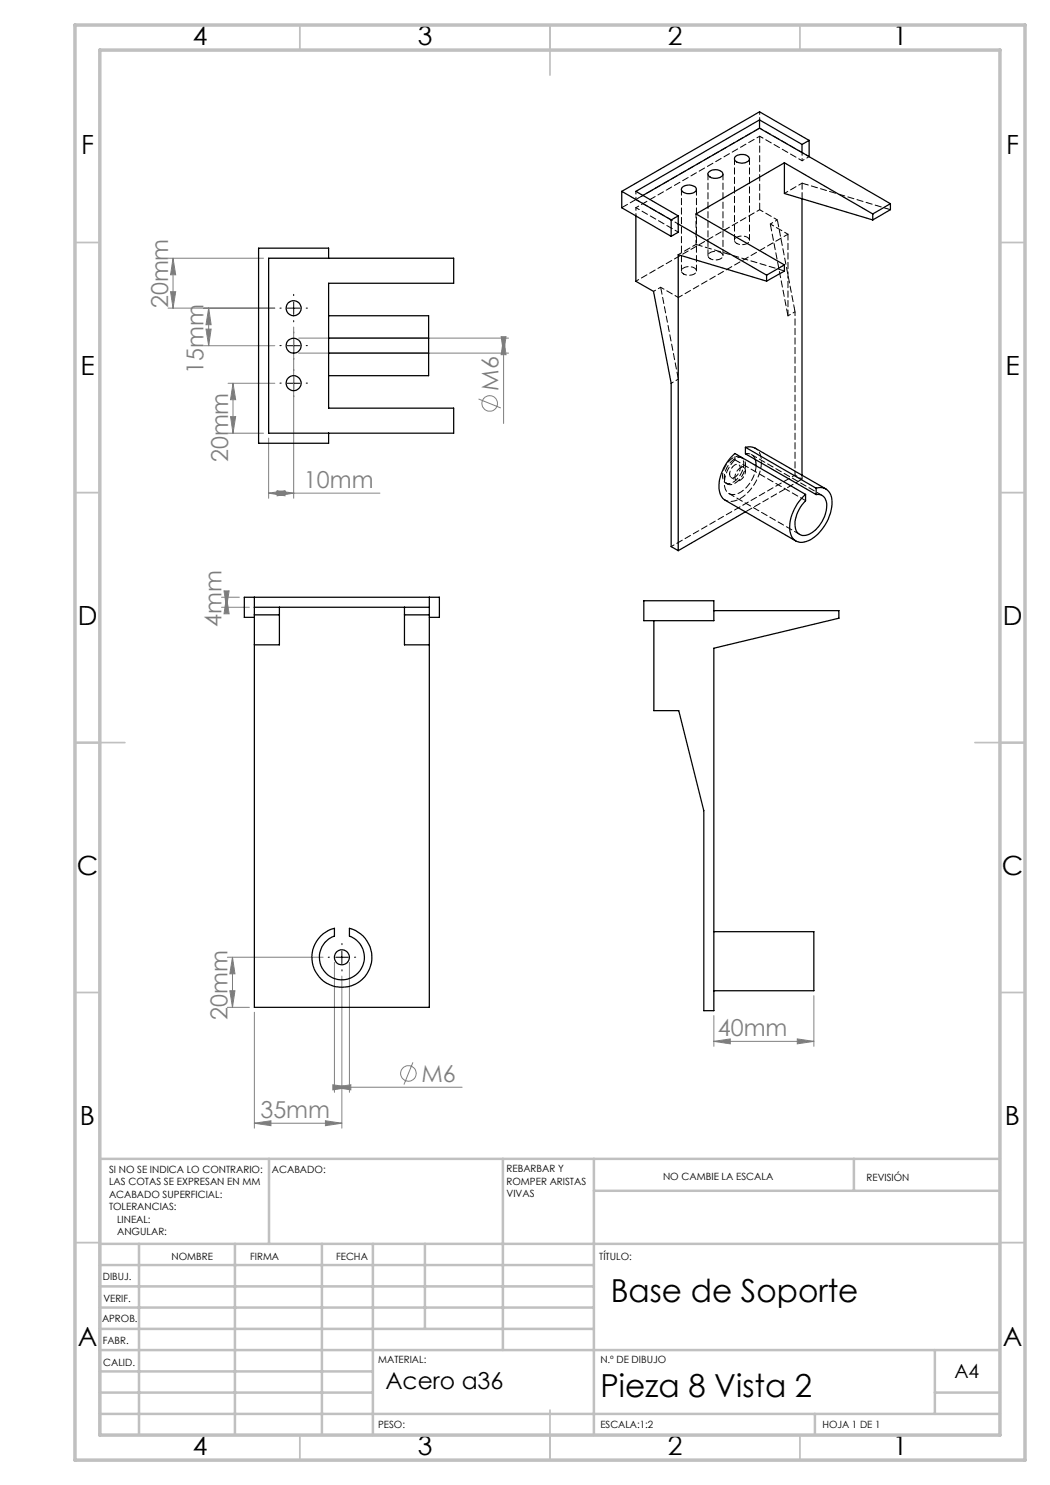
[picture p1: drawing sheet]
<svg xmlns="http://www.w3.org/2000/svg" width="210mm" height="297mm" viewBox="0 0 210 297" stroke-linecap="round" stroke-linejoin="round" font-family="sans-serif">
<g fill="none" stroke="#808080" stroke-width=".2">
<path d="M33.6 51.6h19.1M34.1 58.3h1l-.5 3.3zM34.6 51.6l.5 3.4h-1zM34.6 51.6v10M33.6 61.6h21.4M40.7 69.1h14.3M41.2 65.8h1l-.5 3.3zM41.7 61.6l.5 3.3h-1zM41.7 61.6v7.5M45.6 76.7h9.4M46.6 76.7v9.9M46.6 76.7l.5 3.2h-1z"/>
<path d="M58.7 65.4v34.3M59.7 67.6h42M59.7 70.6h42M95.7 79.8l4.5 1.8M100.2 67.3h1l-.5 3.3zM100.7 67.6l.5 3.3h-1zM100.7 67.6v17.1M45.6 86.6h7.1M46.1 83.3h1l-.5 3.3zM53.7 98.6l3.3-.5v1.1zM53.7 87.6v12.1M53.7 98.6h22.3"/>
<path d="M55.4 98.1l3.3 .5-3.3 .6zM44.3 119.4h3.6M44.8 118.2h1l-.5 3.3zM45.3 119.4v2.1M45.3 119.4l.5 3.4h-1zM44.3 121.5h5.6M45.5 191.4h19.1M46 198.2h1l-.5 3.3zM46.5 191.4v10.1M46.5 191.4l.5 3.4h-1zM66.9 192.5v26M68.4 195.2v30.4"/>
<path d="M69.9 192.5v26M162.8 199.1v10.2M45.5 201.5h4.4M50.9 202.5v23.1M66.6 217l3.3 .4-3.3 .6zM66.9 217.4l3.3-.4v1zM66.9 217.4h25.5M82.6 212.5l-1.8 4.4M142.8 208.3l3.2-.5v1zM142.8 203.1v6.2M142.8 208.3h20M159.5 207.8l3.3 .5-3.3 .5z"/>
<path d="M50.9 224.6l3.3-.4v.9zM50.9 224.6h17.5M65.1 224.2l3.3 .4-3.3 .5z"/>
<circle cx="97.9" cy="80.7" r="1.56"/>
<circle cx="81.7" cy="214.7" r="1.55"/>
</g>
<g fill="none" stroke="#000" stroke-width=".2" stroke-dasharray="15.2 1.3 1.3 1.3">
<path d="M58.7 59.1v-.2M56.2 76.6h-.2M56.2 61.6h-.2M56.2 69.1h-.2M58.7 74.1v-.2M58.7 79.1v.3M58.7 64.1v.3M58.7 66.6v-.2M58.7 71.6v.3M61.2 76.6h.3M61.2 61.6h.3M61.2 69.1h.3"/>
<path d="M65.9 191.4h-.3M68.4 188.9v-.2M68.4 193.9v.3M70.9 191.4h.2"/>
</g>
<path d="M57.5 76.7h2.5M57.5 61.6h2.5M57.5 69.1h2.5M58.7 60.4v2.5M58.7 67.9v2.5M58.7 75.4v2.5M67.1 191.4h2.5M68.4 190.2v2.5" fill="none" stroke="#000" stroke-width=".2"/>
<g fill="none" stroke="#c0c0c0" stroke-width=".35">
<path d="M60 5v5M110 5v10M160 5v5M15 48.5h5M200 48.5h5M15 98.5h5M200 98.5h5M15 148.5h10M195 148.5h10M15 198.5h5M200 198.5h5M15 248.5h5"/>
<path d="M200 248.5h5M60 287v5M110 282v10M160 287v5"/>
</g>
<g fill="none" stroke="#c0c0c0" stroke-width=".5">
<path d="M53.8 231.8v17M100.6 231.8v38.2M118.8 231.8v55.2M118.8 238.2h81.2M170.8 231.8v6.4M200 231.8h-180v55.2M20 248.8h180M20 257.3h98.8M20 253h98.8M27.8 248.8v38.2M47 248.8v38.2M64.4 248.8v38.2"/>
<path d="M74.6 248.8v38.2M85 248.8v17M20 265.8h98.8M20 261.5h98.8M20 278.5h54.6M20 274.3h54.6M20 270h180M187 278.5h13M187 270v12.8M20 282.8h180M163 282.8v4.2"/>
</g>
<path d="M15 5h190v287h-190zM20 10h180v277h-180z" fill="none" stroke="#c0c0c0" stroke-width=".7"/>
<g fill="#808080">
<path d="M65.1 224.2l3.3 .4-3.3 .5zM50.9 224.6l3.3-.4v.9z"/>
<path d="M66.9 217.4l3.3-.4v1zM66.6 217l3.3 .4-3.3 .6zM142.8 208.3l3.2-.5v1zM159.5 207.8l3.3 .5-3.3 .5z"/>
<path d="M53.7 98.6l3.3-.5v1.1zM55.4 98.1l3.3 .5-3.3 .6z"/>
<path d="M34.1 58.3h1l-.5 3.3zM34.6 51.6l.5 3.4h-1zM41.2 65.8h1l-.5 3.3zM41.7 61.6l.5 3.3h-1z"/>
<path d="M46.6 76.7l.5 3.2h-1zM46.1 83.3h1l-.5 3.3zM100.7 67.6l.5 3.3h-1zM100.2 67.3h1l-.5 3.3zM46.5 191.4l.5 3.4h-1zM46 198.2h1l-.5 3.3zM45.3 119.4l.5 3.4h-1zM44.8 118.2h1l-.5 3.3z"/>
</g>
<g fill="none" stroke="#000" stroke-width=".25">
<path d="M124.4 38.3v3.3l9.8 5.7M124.4 38.3l9.8 5.7M136.5 37.5a2.02 2.02 0 0 1 2.7 .2 1.07 1.07 0 0 1-1.3 1 1.29 1.29 0 0 1-1.6-.9zM141.8 34.4a1.98 1.98 0 0 1 2.7 .2 1.07 1.07 0 0 1-1.3 1.1 1.18 1.18 0 0 1-1.6-1.1zM147.1 31.3a1.85 1.85 0 0 1 2.8 .4 1.74 1.74 0 0 1-2.6 .7l-.4-.5zM151.9 25.6l-23.3 13.5M151.9 25.6l8.5 4.9M151.9 24l-24.7 14.3 8.4 4.9M151.9 24l8.5 4.9M151.9 24v1.6M156.9 32.6l17.7 10.2M156.9 32.6l-17.7 10.2 17.7 10.2"/>
<path d="M156.9 32.6v6.1l17.7 5.3M160.4 30.5l17.7 10.2M160.4 28.9v1.6M160.4 39.8v55.2M161.8 28.1l-9.9-5.7-27.5 15.9M161.8 28.1l-1.4 .8M161.8 28.1v3.3M53.7 51.6h37v5.1h-25v24.9h25v5h-37zM65.7 51.6v-2h-14v39h14v-2M127.2 43.2v13.1l3.5 2 3.5 18.4v32.6l1.4 .8M134.2 44v3.3M135.6 44.8l17.7 10.2"/>
<path d="M135.6 43.2v3.3l-1.4 .8M135.6 43.2l-1.4 .8M153.3 55v1.2M153.3 56.2l-17.7-5.3v59.2M156.9 53l-3.6 2M156.9 53v1.2l-3.6 2M174.6 42.8v1.2M178.1 40.7l-3.5 2.1M178.1 40.7v1.2l-3.5 2.1M65.7 63.1h20v4.5M65.7 67.6h20M65.7 70.6h20"/>
<path d="M85.7 70.6v4.5h-20M85.7 67.6v3M149.1 89.5l1.2-.1 .7 .2 14.2 8.2M149.1 89.5v1.3l14.1 8.1M149.1 89.5l14.1 8.1M151 91.9l.2 1.2M161.1 98.9l-14.1-8.2a9.1 9.1 0 0 0-3.1 7.4l.4 1.2 .7 .7 14.2 8.2M161.1 98.9v1.3a6.2 6.2 0 0 0-1.9 5.9 1.95 1.95 0 0 0 3.2 .4 6.8 6.8 0 0 0 2.9-6.1 1.7 1.7 0 0 0-2.1-1.5M163.2 97.6a2.45 2.45 0 0 1 3.2 2.8 8.9 8.9 0 0 1-5.1 7.9 2.41 2.41 0 0 1-3.4-2.5 9.3 9.3 0 0 1 3.2-6.9M163.2 97.6v1.3M50.9 119.4v82.1h35v-82.1M149.1 102.4l-13.5 7.7"/>
<path d="M50.9 123h5M50.9 121.5h35M50.9 123.5h-2v-4.1h39v4.1h-2M55.9 121.5v7.5h-5M80.9 121.5v7.5h5M80.9 123h5M128.8 120.2h14v3.9h-14zM142.8 122.1h25v1.5l-25 6v72.5h-2v-40l-5.1-20h-4.9v-18M64.1 187.2l1.6-1.1 1.2-.4v1.5a4.5 4.5 0 0 0-2.1 6.9 4.5 4.5 0 0 0 7.2 0 4.5 4.5 0 0 0-2.1-6.9v-1.5a6 6 0 0 1 3.9 8.3 6 6 0 0 1-8.9 2.4 6 6 0 0 1-.8-9.2zM142.8 186.3h20v11.9h-20"/>
<circle cx="58.7" cy="76.6" r="1.5"/>
<circle cx="58.7" cy="69.1" r="1.5"/>
<circle cx="58.7" cy="61.6" r="1.5"/>
<circle cx="68.4" cy="191.5" r="1.51"/>
</g>
<path d="M127.2 39.9v-1.6M128.6 39.1l-1.4 .8M151.9 24v-1.7M160.4 32.1v-1.6M160.4 32.1l1.4-.8M127.2 43.2v-1.7M130.7 58.3l1.4-.8M155.5 44l-1.4 .8M134.3 76.6l1.4-.8M159 62.4l-1.4 .8M159 95l1.4 .8" fill="none" stroke="#000" stroke-width=".2" stroke-dasharray="1.3 .6" stroke-dashoffset=".8"/>
<path d="M127.2 39.9l8.5 4.9M151.9 27.2l8.5 4.9M160.4 36.6l-3.5 2.1M135.7 46.4l-8.5-4.9M135.7 50.9l3.5-2M135.7 59.5l-3.6-2M155.5 44l-3.6-2.1M157.6 46.8l-3.5-2M159 62.4v32.6" fill="none" stroke="#000" stroke-width=".2" stroke-dasharray="1.3 .6" stroke-dashoffset=".5"/>
<path d="M151.9 25.6l-27.5 15.9M151.9 25.6h.1M160.4 36.6v3.1M160.4 36.6l17.7 5.3M161.8 31.3h.1M139.2 48.9l17.7 5.3M151.9 41.9v-14.7M145.1 96.6l.4 .2M148.5 91.6l-.4-.2M151.2 93.1a6.6 6.6 0 0 1-4.1 5.8 1.86 1.86 0 0 1-2.2-2.2 7.1 7.1 0 0 1 2.1-4.7" fill="none" stroke="#000" stroke-width=".2" stroke-dasharray="1.3 .6"/>
<path d="M161.8 31.3l-9.9-5.7M127.2 41.5l24.7-14.3M151.9 41.9l-24.7 14.3M146.2 95.5l1.1 .6M147 92v-1.3M148.8 93.5l-1.1-.6M159 95l-24.7 14.3" fill="none" stroke="#000" stroke-width=".2" stroke-dasharray="1.3 .6" stroke-dashoffset=".6"/>
<path d="M136.7 54.8a1.96 1.96 0 0 0 2.6-.4 1.14 1.14 0 0 0-1.5-1.1 1.22 1.22 0 0 0-1.5 1l.4 .5M142 51.7a1.96 1.96 0 0 0 2.6-.4 1.14 1.14 0 0 0-1.5-1 1.22 1.22 0 0 0-1.5 .9l.4 .5M147.3 48.7a1.96 1.96 0 0 0 2.6-.5 1.14 1.14 0 0 0-1.5-1 1.22 1.22 0 0 0-1.5 1l.4 .5M144.5 95.2a4.3 4.3 0 0 1 3-3.9 1.33 1.33 0 0 1 1.2 1.7 4.1 4.1 0 0 1-3.1 3.7l-.5-.1-.4-.4-.2-1M144.9 95.4a4.3 4.3 0 0 1 3-3.9 1.33 1.33 0 0 1 1.2 1.7 4.1 4.1 0 0 1-3.1 3.7l-.5-.1-.4-.4-.2-1M145.9 94.8a.68 .68 0 0 0 .4 .8 .68 .68 0 0 0 .9-.3 1.75 1.75 0 0 0 .6-2.4 1.72 1.72 0 0 0-1.9 1.9M149.1 94.2a.68 .68 0 0 0-.4-.7 .68 .68 0 0 0-.8 .2 1.75 1.75 0 0 0-.6 2.4 1.72 1.72 0 0 0 1.8-1.9M145 100a3.5 3.5 0 0 0 3.9-.9 8.9 8.9 0 0 0 3.3-7.9l-.6-1.1-.6-.5" fill="none" stroke="#000" stroke-width=".2" stroke-dasharray="1.3 .6" stroke-dashoffset=".7"/>
<path d="M139.2 42.8v6.1M157.6 46.8l-21.9 12.7M149.1 90.7a1.65 1.65 0 0 1 1.9 1.2M160.4 95v.8" fill="none" stroke="#000" stroke-width=".2" stroke-dasharray="1.3 .6" stroke-dashoffset=".4"/>
<path d="M160.4 95.8l-11.3 6.6" fill="none" stroke="#000" stroke-width=".2" stroke-dasharray="1.3 .6" stroke-dashoffset="-.2"/>
<path d="M132.1 57.5l3.6 18.3M154.1 44.8l3.5 18.4M155.5 44l3.5 18.4" fill="none" stroke="#000" stroke-width=".2" stroke-dasharray="1.3 .6" stroke-dashoffset="-.1"/>
<path d="M136.3 37.9v16.3M141.6 34.8v16.3M146.9 31.7v16.4M139.3 54.2v-16.3M144.6 51.1v-16.3M149.9 48.1v-16.4M157.6 63.2v-16.4M145.8 98.7l14.1 8.2M164.4 99.1l-14.1-8.2M161.1 100.1l-14.1-8.1" fill="none" stroke="#000" stroke-width=".2" stroke-dasharray="1.3 .6" stroke-dashoffset=".1"/>
<g font-size="6.3">
<text x="122.2" y="260.4">Base de Soporte</text>
<text x="120.1" y="279.5">Pieza 8 Vista 2</text>
</g>
<g font-size="5.3">
<text x="38.5" y="9">4</text>
<text x="83.5" y="9">3</text>
<text x="133.6" y="9">2</text>
<text x="178.6" y="9">1</text>
<text x="16.2" y="30.7">F</text>
<text x="201.2" y="30.7">F</text>
<text x="16.1" y="75">E</text>
<text x="201.1" y="75">E</text>
<text x="15.5" y="125">D</text>
<text x="200.5" y="125">D</text>
<text x="15.4" y="175">C</text>
<text x="200.4" y="175">C</text>
<text x="16" y="225">B</text>
<text x="201" y="225">B</text>
<text x="15.5" y="269.2">A</text>
<text x="200.5" y="269.2">A</text>
<text x="38.5" y="291">4</text>
<text x="83.5" y="291">3</text>
<text x="133.6" y="291">2</text>
<text x="178.6" y="291">1</text>
</g>
<g font-size="4.7" fill="#808080">
<text x="33.6" y="61.7" transform="rotate(-90 33.6 61.7)">20mm</text>
<text x="40.7" y="74.8" transform="rotate(-90 40.7 74.8)">15mm</text>
<text x="99.7" y="78.1" transform="rotate(-90 99.7 78.1)">M6</text>
<text x="45.6" y="92.5" transform="rotate(-90 45.6 92.5)">20mm</text>
<text x="60.8" y="97.6">10mm</text>
<text x="44.3" y="125.4" transform="rotate(-90 44.3 125.4)">4mm</text>
<text x="45.5" y="203.9" transform="rotate(-90 45.5 203.9)">20mm</text>
<text x="143.6" y="207.2">40mm</text>
<text x="84.3" y="216.4">M6</text>
<text x="52.1" y="223.6">35mm</text>
</g>
<text font-size="4.7" x="77.1" y="277.9">Acero a36</text>
<text font-size="3.9" x="190.9" y="275.5">A4</text>
<g font-size="2">
<text x="21.8" y="234.6">SI NO SE INDICA LO CONTRARIO:</text>
<text x="21.8" y="237.1">LAS COTAS SE EXPRESAN EN MM</text>
<text x="21.8" y="239.6">ACABADO SUPERFICIAL:</text>
<text x="54.4" y="234.6">ACABADO:</text>
<text x="101.3" y="234.5">REBARBAR Y</text>
<text x="101.3" y="237">ROMPER ARISTAS</text>
<text x="101.3" y="239.5">VIVAS</text>
<text x="132.6" y="236">NO CAMBIE LA ESCALA</text>
<text x="173.3" y="236.2">REVISIÓN</text>
<text x="21.8" y="242.1">TOLERANCIAS:</text>
<text x="23.4" y="244.6">LINEAL:</text>
<text x="23.4" y="247.1">ANGULAR:</text>
<text x="34.3" y="252">NOMBRE</text>
<text x="50" y="251.9">FIRMA</text>
<text x="67.2" y="251.9">FECHA</text>
<text x="119.9" y="251.9">TÍTULO:</text>
<text x="20.6" y="256.1">DIBUJ.</text>
<text x="20.7" y="260.3">VERIF.</text>
<text x="20.4" y="264.4">APROB.</text>
<text x="20.5" y="268.8">FABR.</text>
<text x="20.7" y="273.1">CALID.</text>
<text x="75.6" y="272.5">MATERIAL:</text>
<text x="120.1" y="272.5">N.º DE DIBUJO</text>
<text x="75.6" y="285.5">PESO:</text>
<text x="120.1" y="285.6">ESCALA:1:2</text>
<text x="164.5" y="285.6">HOJA 1 DE 1</text>
</g>
</svg>
